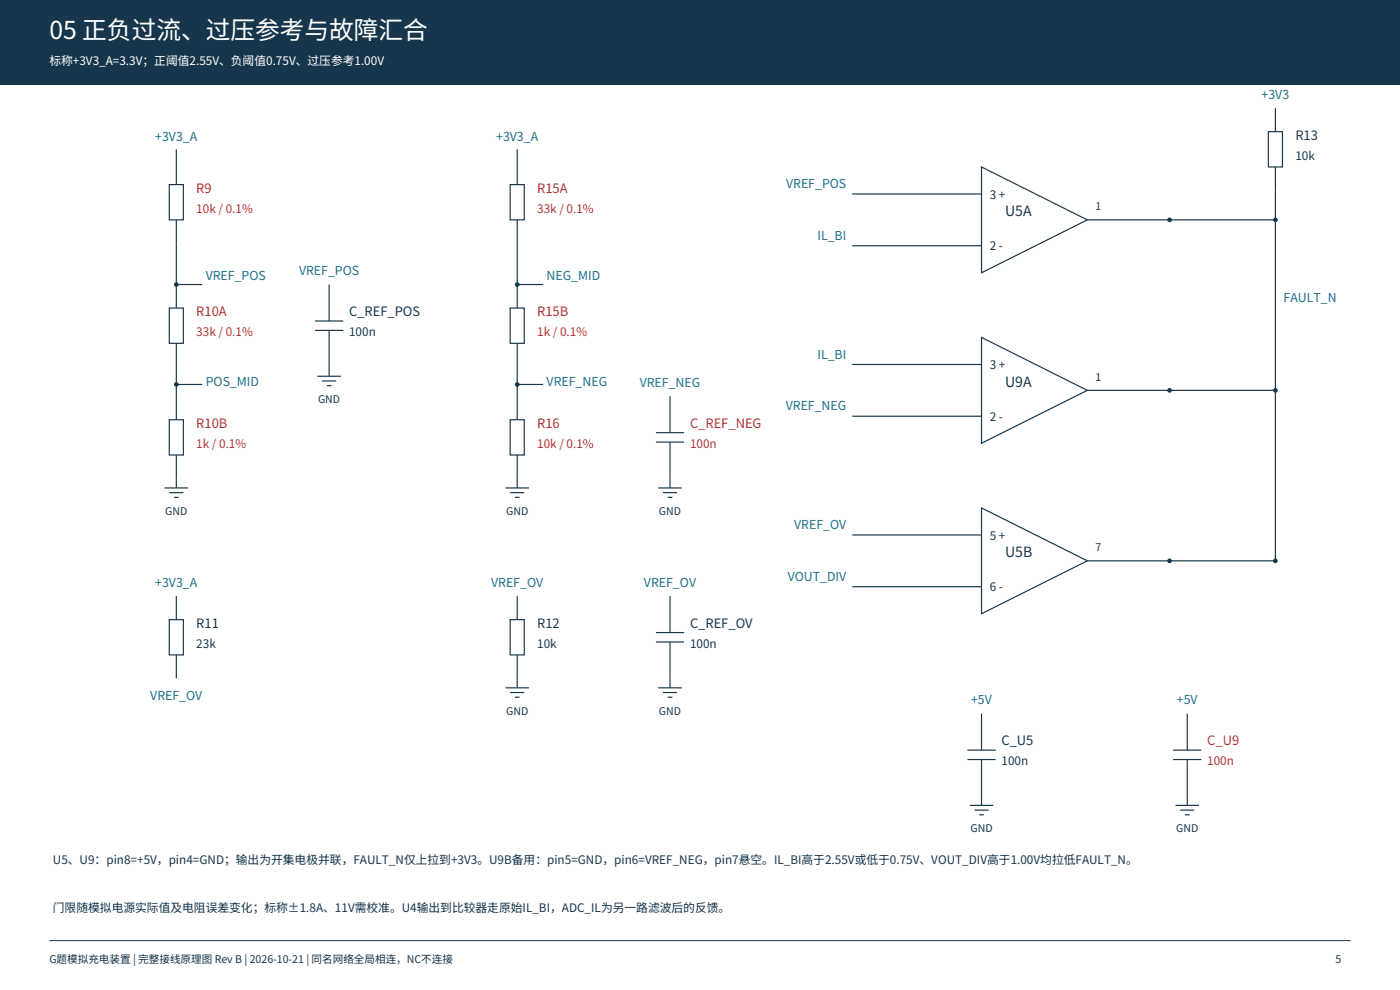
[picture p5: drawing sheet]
<svg xmlns="http://www.w3.org/2000/svg" width="420mm" height="297mm" viewBox="0 0 420 297" stroke-linecap="round" stroke-linejoin="round" font-family="sans-serif">
<path d="M0 0h420.2v25.4h-420.2z" fill-rule="evenodd" fill="#17364b"/>
<path d="M14.8 282.2h390.5" fill="none" stroke="#17364b" stroke-width=".3"/>
<g fill="none" stroke="#17364b" stroke-width=".35">
<path d="M50.8 55.4h4.2v10.6h-4.2zM52.9 44.8v10.6M153.1 55.4h4.2v10.6h-4.2zM155.2 44.8v10.6M52.9 66v26.4M155.2 66v26.4M50.8 92.4h4.2v10.6h-4.2zM153.1 92.4h4.2v10.6h-4.2zM52.9 103v22.9M155.2 103v22.9M50.8 125.9h4.2v10.6h-4.2zM52.9 136.5v9.9"/>
<path d="M153.1 125.9h4.2v10.6h-4.2zM155.2 136.5v9.9M49.4 146.4h7M50.8 147.8h4.2M52.2 149.2h1.4M151.7 146.4h7M153.1 147.8h4.2M154.5 149.2h1.4"/>
</g>
<circle cx="52.9" cy="85.4" r=".71" fill="#17364b"/>
<path d="M52.9 85.4h7.8" fill="none" stroke="#17364b" stroke-width=".35"/>
<circle cx="52.9" cy="115.4" r=".71" fill="#17364b"/>
<path d="M52.9 115.4h7.8" fill="none" stroke="#17364b" stroke-width=".35"/>
<circle cx="155.2" cy="85.4" r=".71" fill="#17364b"/>
<path d="M155.2 85.4h7.8" fill="none" stroke="#17364b" stroke-width=".35"/>
<circle cx="155.2" cy="115.4" r=".71" fill="#17364b"/>
<g fill="none" stroke="#17364b" stroke-width=".35">
<path d="M255.8 58.2h38.8M294.6 50.1l31.7 15.9-31.7 15.8zM255.8 73.7h38.8M326.3 66h24.7M94.5 96.3h8.5M94.5 99.1h8.5M98.8 85.4v10.9M98.8 99.1v13.8M95.2 112.9h7.1M96.7 114.3h4.2M98.1 115.7h1.4M155.2 115.4h7.8"/>
<path d="M201.1 118.9v10.9M196.8 129.8h8.5M196.8 132.6h8.5M201.1 132.6v13.8M197.6 146.4h7M199 147.8h4.2M200.4 149.2h1.4M52.9 178.9v7M155.2 178.9v7M201.1 178.9v10.9M50.8 185.9h4.2v10.6h-4.2zM52.9 196.5v7.1"/>
<path d="M153.1 185.9h4.2v10.6h-4.2zM155.2 196.5v9.9M196.8 189.8h8.5M196.8 192.6h8.5M201.1 192.6v13.8M151.7 206.4h7M153.1 207.8h4.2M154.5 209.2h1.4M197.6 206.4h7M199 207.8h4.2M200.4 209.2h1.4"/>
</g>
<circle cx="351" cy="66" r=".71" fill="#17364b"/>
<path d="M255.8 109.4h38.8M294.6 101.2l31.7 15.9-31.7 15.9zM326.3 117.1h24.7M255.8 124.9h38.8" fill="none" stroke="#17364b" stroke-width=".35"/>
<circle cx="351" cy="117.1" r=".71" fill="#17364b"/>
<path d="M294.6 152.4l31.7 15.9-31.7 15.8zM255.8 160.5h38.8M255.8 176h38.8M326.3 168.3h24.7" fill="none" stroke="#17364b" stroke-width=".35"/>
<circle cx="351" cy="168.3" r=".71" fill="#17364b"/>
<path d="M351 66h31.8" fill="none" stroke="#17364b" stroke-width=".35"/>
<circle cx="382.8" cy="66" r=".71" fill="#17364b"/>
<path d="M351 117.1h31.8" fill="none" stroke="#17364b" stroke-width=".35"/>
<circle cx="382.8" cy="117.1" r=".71" fill="#17364b"/>
<path d="M351 168.3h31.8" fill="none" stroke="#17364b" stroke-width=".35"/>
<circle cx="382.8" cy="168.3" r=".71" fill="#17364b"/>
<g fill="none" stroke="#17364b" stroke-width=".35">
<path d="M380.6 39.5h4.3v10.6h-4.3zM382.8 32.5v7M382.8 50.1v118.2M294.6 214.1v11M356.3 214.1v11M290.3 225.1h8.5M290.3 227.9h8.5M294.6 227.9v13.8M352.1 225.1h8.4M352.1 227.9h8.4M356.3 227.9v13.8M291 241.7h7.1"/>
<path d="M292.5 243.1h4.2M293.9 244.5h1.4M352.8 241.7h7M354.2 243.1h4.2M355.6 244.5h1.4"/>
</g>
<text font-size="7.4" fill="#fff" x="14.8" y="11.6">05 正负过流、过压参考与故障汇合</text>
<g font-size="4.2" fill="#17364b">
<text x="301.6" y="64.9">U5A</text>
<text x="301.6" y="116.1">U9A</text>
<text x="301.6" y="167.2">U5B</text>
</g>
<g font-size="3.9" fill="#17364b">
<text x="388.8" y="42">R13</text>
<text x="104.8" y="94.9">C_REF_POS</text>
<text x="58.9" y="188.4">R11</text>
<text x="161.2" y="188.4">R12</text>
<text x="207.1" y="188.4">C_REF_OV</text>
<text x="300.6" y="223.7">C_U5</text>
</g>
<g font-size="3.9" fill="#b13232">
<text x="58.9" y="57.9">R9</text>
<text x="161.2" y="57.9">R15A</text>
<text x="58.9" y="94.9">R10A</text>
<text x="161.2" y="94.9">R15B</text>
<text x="58.9" y="128.4">R10B</text>
<text x="161.2" y="128.4">R16</text>
<text x="207.1" y="128.4">C_REF_NEG</text>
<text x="362.3" y="223.7">C_U9</text>
</g>
<g font-size="3.7" fill="#18728c">
<text x="378.6" y="29.6">+3V3</text>
<text x="46.6" y="42.3">+3V3_A</text>
<text x="148.9" y="42.3">+3V3_A</text>
<text x="235.9" y="56.4">VREF_POS</text>
<text x="245.3" y="72">IL_BI</text>
<text x="61.7" y="84">VREF_POS</text>
<text x="89.7" y="82.5">VREF_POS</text>
<text x="164" y="84">NEG_MID</text>
<text x="385.2" y="90.7">FAULT_N</text>
<text x="245.3" y="107.6">IL_BI</text>
<text x="61.7" y="115.7">POS_MID</text>
<text x="164" y="115.7">VREF_NEG</text>
<text x="192" y="116.1">VREF_NEG</text>
<text x="235.8" y="123.1">VREF_NEG</text>
<text x="238.3" y="158.7">VREF_OV</text>
<text x="46.6" y="176">+3V3_A</text>
<text x="147.4" y="176">VREF_OV</text>
<text x="193.3" y="176">VREF_OV</text>
<text x="236.4" y="174.3">VOUT_DIV</text>
<text x="45.1" y="209.9">VREF_OV</text>
<text x="291.4" y="211.3">+5V</text>
<text x="353.2" y="211.3">+5V</text>
</g>
<text font-size="3.5" fill="#fff" x="14.8" y="19.4">标称+3V3_A=3.3V；正阈值2.55V、负阈值0.75V、过压参考1.00V</text>
<g font-size="3.5" fill="#17364b">
<text x="388.8" y="48">10k</text>
<text x="297" y="59.6">3 +</text>
<text x="297" y="75.1">2 -</text>
<text x="104.8" y="100.9">100n</text>
<text x="297" y="110.8">3 +</text>
<text x="297" y="126.3">2 -</text>
<text x="297" y="161.9">5 +</text>
<text x="297" y="177.4">6 -</text>
<text x="58.9" y="194.4">23k</text>
<text x="161.2" y="194.4">10k</text>
<text x="207.1" y="194.4">100n</text>
<text x="300.6" y="229.7">100n</text>
<text x="15.9" y="259.3">U5、U9：pin8=+5V，pin4=GND；输出为开集电极并联，FAULT_N仅上拉到+3V3。U9B备用：pin5=GND，pin6=VREF_NEG，pin7悬空。IL_BI高于2.55V或低于0.75V、VOUT_DIV高于1.00V均拉低FAULT_N。</text>
<text x="15.9" y="273.8">门限随模拟电源实际值及电阻误差变化；标称±1.8A、11V需校准。U4输出到比较器走原始IL_BI，ADC_IL为另一路滤波后的反馈。</text>
</g>
<g font-size="3.5" fill="#b13232">
<text x="58.9" y="63.9">10k / 0.1%</text>
<text x="161.2" y="63.9">33k / 0.1%</text>
<text x="58.9" y="100.9">33k / 0.1%</text>
<text x="161.2" y="100.9">1k / 0.1%</text>
<text x="58.9" y="134.4">1k / 0.1%</text>
<text x="161.2" y="134.4">10k / 0.1%</text>
<text x="207.1" y="134.4">100n</text>
<text x="362.3" y="229.7">100n</text>
</g>
<g font-size="3.2" fill="#17364b">
<text x="328.8" y="63.1">1</text>
<text x="328.8" y="114.3">1</text>
<text x="95.4" y="121">GND</text>
<text x="49.6" y="154.5">GND</text>
<text x="151.9" y="154.5">GND</text>
<text x="197.7" y="154.5">GND</text>
<text x="328.8" y="165.5">7</text>
<text x="151.9" y="214.5">GND</text>
<text x="197.7" y="214.5">GND</text>
<text x="291.2" y="249.8">GND</text>
<text x="353" y="249.8">GND</text>
<text x="14.8" y="288.9">G题模拟充电装置 | 完整接线原理图 Rev B | 2026-10-21 | 同名网络全局相连，NC不连接</text>
<text x="400.8" y="288.9">5</text>
</g>
</svg>
